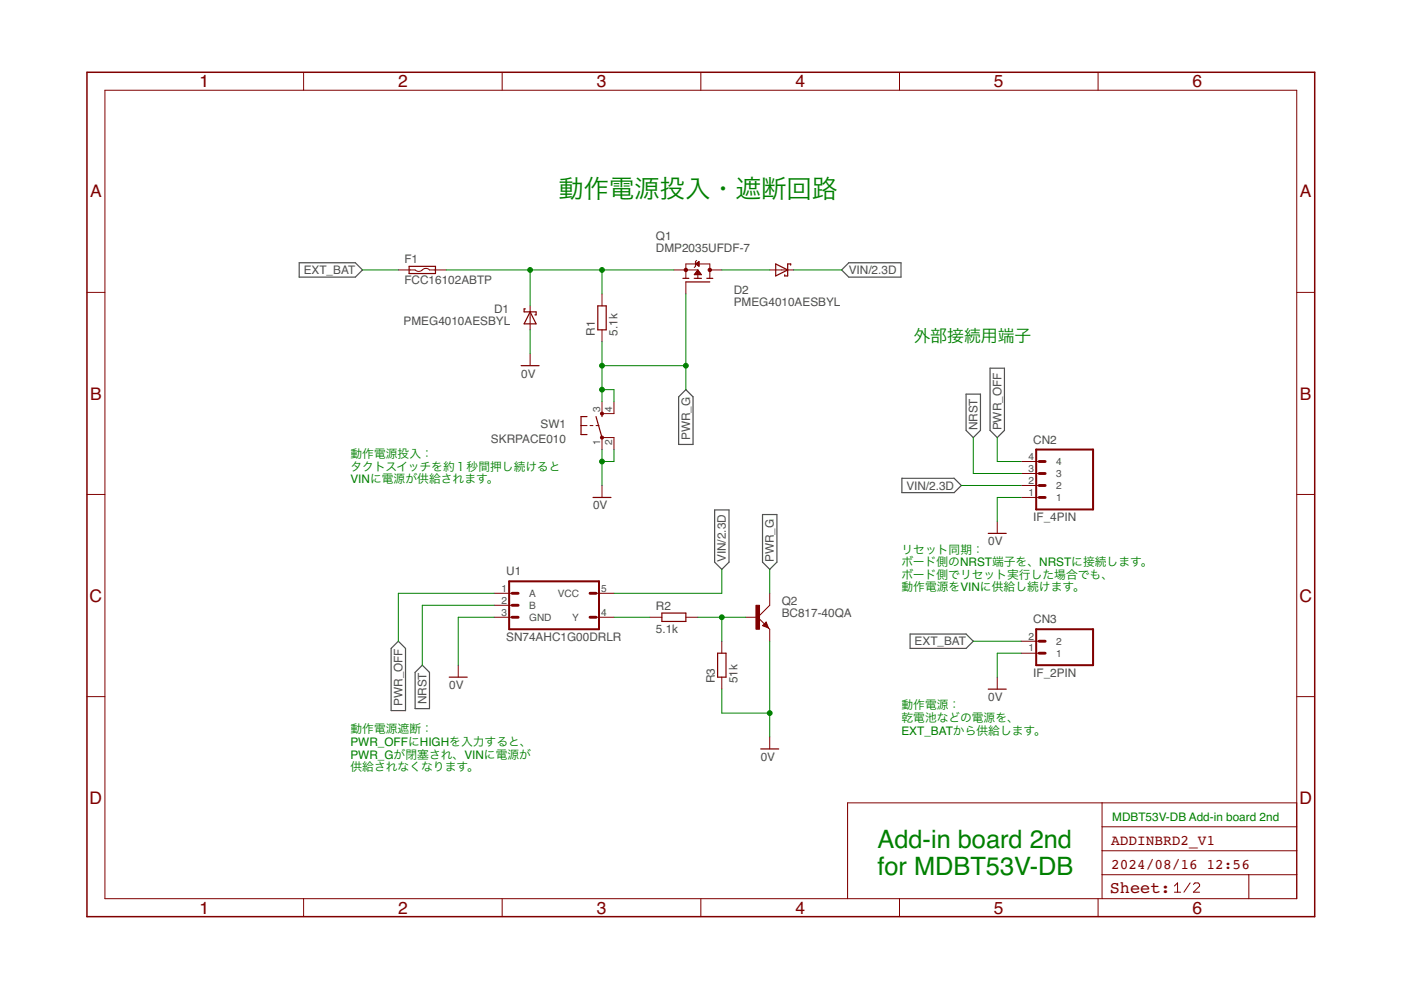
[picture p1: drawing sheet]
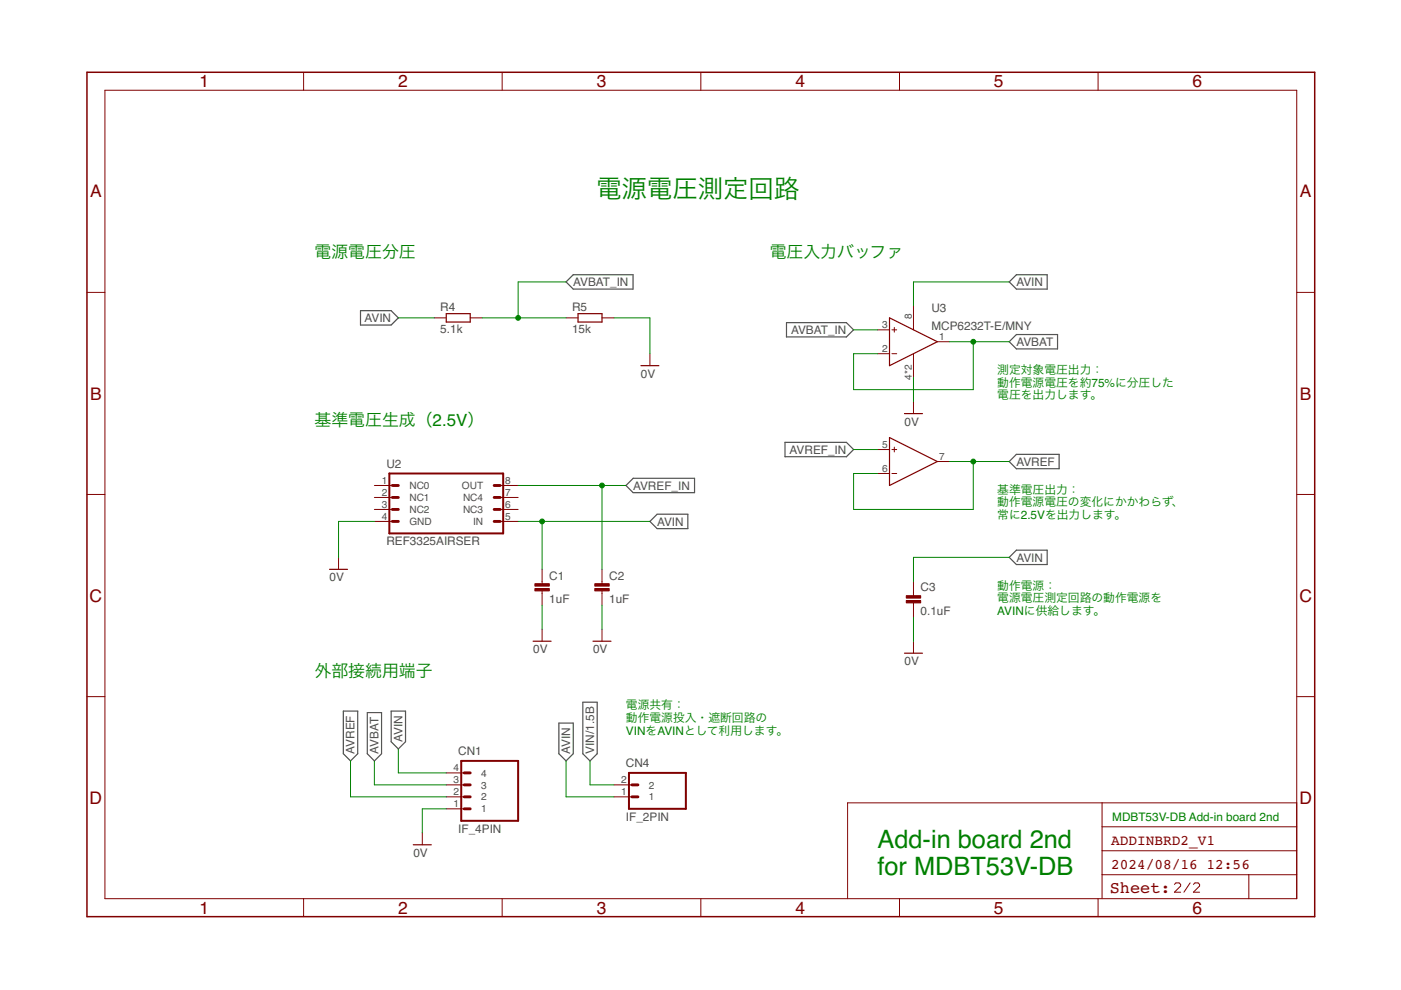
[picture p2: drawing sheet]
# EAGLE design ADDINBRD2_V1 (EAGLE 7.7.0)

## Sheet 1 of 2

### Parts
CN2  IF_4PIN  [HEADER_4PIN]
CN3  IF_2PIN  [HEADER_2PIN]
D1  PMEG4010AESBYL  [DSN1006-2]
D2  PMEG4010AESBYL  [DSN1006-2]
F1  FCC16102ABTP  [FCC16]
Q1  DMP2035UFDF-7  [U-DFN2020-6]
Q2  BC817-40QA  [DFN1010D-3]
R1  5.1k  CRCW04025K10FKEDC  [R0402N]
R2  5.1k  CRCW04025K10FKEDC  [R0402N]
R3  51k  CRCW040251K0FKEDC  [R0402N]
SW1  SKRPACE010  [SKRPACE010]
U1  SN74AHC1G00DRLR  [DRL0005A]

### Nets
0V: CN2.1 CN3.1 D1.1(A) Q2.2(E) R3.1 SW1.1(P) SW1.2(P1) U1.3(GND) ; also sheet 2
EXT_BAT: CN3.2 F1.1
N$1: D1.2(C) F1.2 Q1.4(S) Q1.EXP2(S) R1.2
N$2: D2.1(A) Q1.1(D) Q1.2(D) Q1.5(D) Q1.6(D) Q1.EXP(D)
N$3: R2.1 U1.4(Y)
N$5: Q2.1(B) R2.2 R3.2
NRST: CN2.3 U1.2(B)
PWR_G: Q1.3(G) Q2.3(C) R1.1 SW1.3(S) SW1.4(S1)
PWR_OFF: CN2.4 U1.1(A)
VIN: CN2.2 D2.2(C) U1.5(VCC) ; also sheet 2

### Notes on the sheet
- 動作電源投入・遮断回路
- 外部接続用端子
- 動作電源投入：
  タクトスイッチを約１秒間押し続けると
  VINに電源が供給されます。
- リセット同期：
  ボード側のNRST端子を、NRSTに接続します。
  ボード側でリセット実行した場合でも、
  動作電源をVINに供給し続けます。
- 動作電源：
  乾電池などの電源を、
  EXT_BATから供給します。
- 動作電源遮断：
  PWR_OFFにHIGHを入力すると、
  PWR_Gが閉塞され、VINに電源が
  供給されなくなります。
- MDBT53V-DB Add-in board 2nd
- Add-in board 2nd
  for MDBT53V-DB

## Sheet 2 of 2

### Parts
C1  1uF  TMK105AC6105KV-F  [C0402]
C2  1uF  TMK105AC6105KV-F  [C0402]
C3  0.1uF  UMK105B7104KV-FR  [C0402]
CN1  IF_4PIN  [HEADER_4PIN]
CN4  IF_2PIN  [HEADER_2PIN]
R4  5.1k  ERA-2APB512X  [R0402N]
R5  15k  ERA-2APB153X  [R0402N]
U2  REF3325AIRSER  [RSE0008A]
U3  MCP6232T-E/MNY  [TDFN-2X3]

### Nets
0V: C1.2 C2.2 C3.2 CN1.1 R5.2 U2.4(GND) U3.4(VSS) U3.9(VSS) ; also sheet 1
AVBAT: CN1.3 U3.1(VOUTA) U3.2(VINA-)
AVBAT_IN: R4.2 R5.1 U3.3(VINA+)
AVIN: C1.1 C3.1 CN1.4 CN4.1 R4.1 U2.5(IN) U3.8(VDD)
AVREF: CN1.2 U3.6(VINB-) U3.7(VOUTB)
AVREF_IN: C2.1 U2.8(OUT) U3.5(VINB+)
VIN: CN4.2 ; also sheet 1
Unconnected: U2.1(NC0) U2.2(NC1) U2.3(NC2) U2.6(NC3) U2.7(NC4)

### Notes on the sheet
- 電源電圧測定回路
- 電源電圧分圧 | 電圧入力バッファ
- 測定対象電圧出力：
  動作電源電圧を約75%に分圧した
  電圧を出力します。
- 基準電圧生成（2.5V）
- 基準電圧出力：
  動作電源電圧の変化にかかわらず、
  常に2.5Vを出力します。
- 動作電源：
  電源電圧測定回路の動作電源を
  AVINに供給します。
- 外部接続用端子
- 電源共有：
  動作電源投入・遮断回路の
  VINをAVINとして利用します。
- MDBT53V-DB Add-in board 2nd
- Add-in board 2nd
  for MDBT53V-DB
